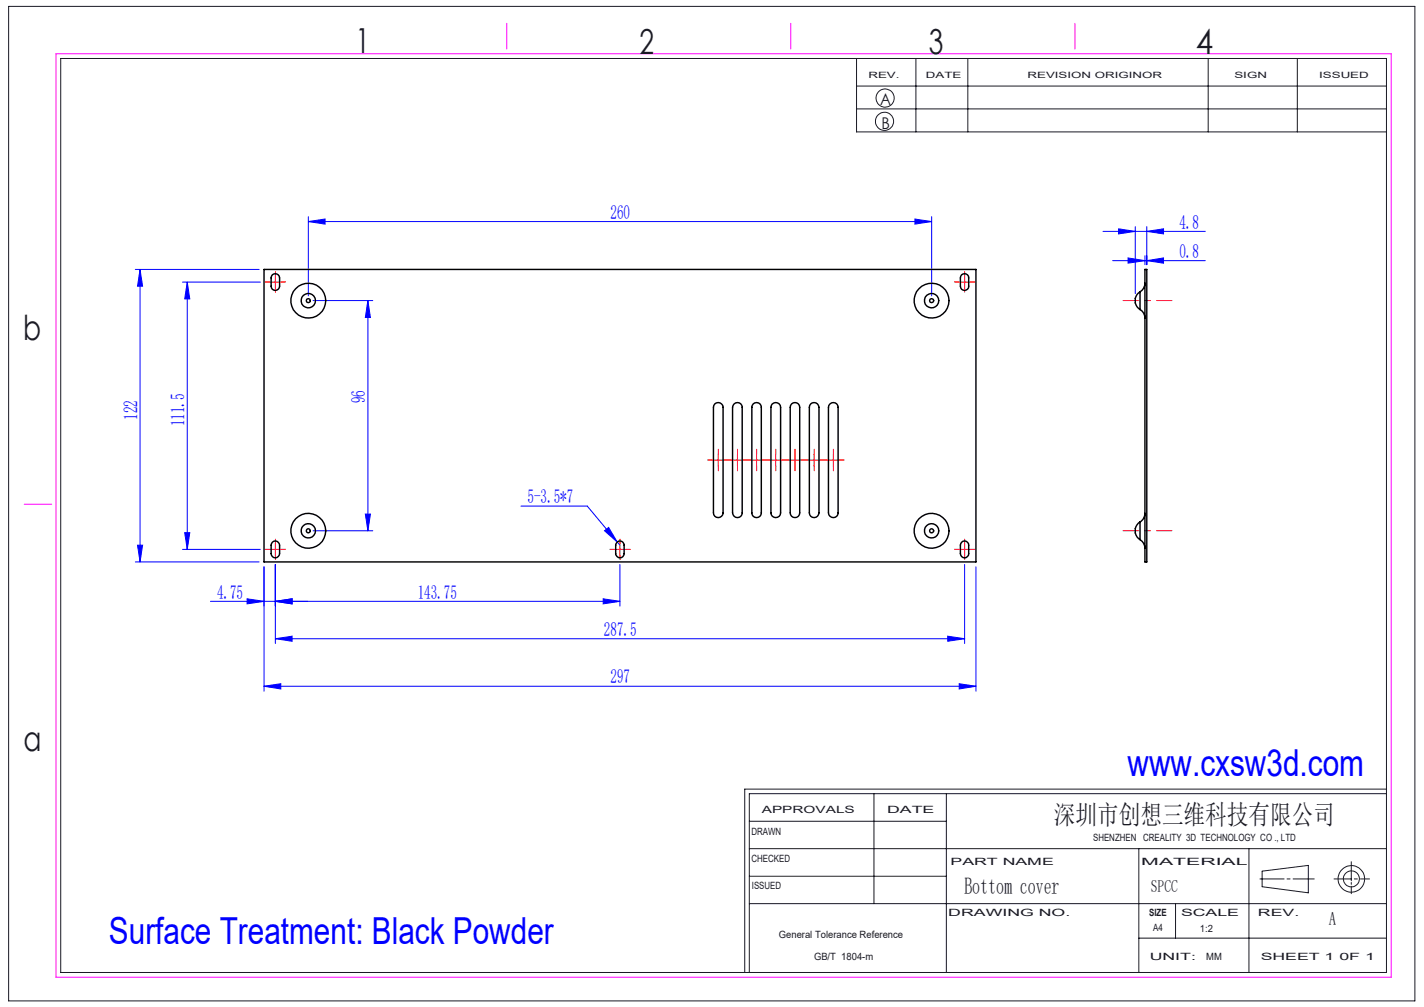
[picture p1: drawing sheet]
<svg xmlns="http://www.w3.org/2000/svg" width="297mm" height="210mm" viewBox="0 0 297 210" stroke-linecap="round" stroke-linejoin="round" font-family="sans-serif">
<g fill="none" stroke="#191924" stroke-width=".21">
<path d="M1.8 1.3h293.3v207.4h-293.3zM12.7 12.2h276.5v190.6h-276.5zM178.6 12.2v15.3h110.6M178.6 17.9h110.6M191 12.2v15.3M201.9 12.2v15.3M252 12.2v15.3M270.6 12.2v15.3M178.6 22.7h110.6M156.3 177h132.9M156.3 171.3h41.1M182.3 165.5v22.9"/>
<path d="M197.4 165.5v37.3M237.5 177v25.8M260.5 177v25.8M281.8 179.7v4M289.2 165.5h-132.9v37.3M289.2 164.6h-133.9v38.2M156.3 188.4h132.9M156.3 182.7h41.1M237.5 195.6h51.7M245.2 188.4v7.2M262.8 183.3h5M263.2 181.7l9.7-1.2v5.7l-9.7-1.3z"/>
<path d="M268.4 183.3h.7M269.7 183.3h4.4M278.2 183.3h3.6M281.8 184v.4M281.8 184.8v1.6M282.5 183.3h.6M283.7 183.3h1.9"/>
<circle cx="184.5" cy="25.3" r="1.9"/>
<circle cx="184.6" cy="20.4" r="1.89"/>
<circle cx="281.9" cy="183.3" r="1.68"/>
<circle cx="281.9" cy="183.3" r="2.77"/>
</g>
<path d="M11.7 11.2h278.5v192.6h-278.5zM105.7 4.9v5.3M164.9 4.9v5.3M224.2 4.9v5.3M5 105.2h5.8" fill="none" stroke="#f0f" stroke-width=".21"/>
<g fill="none" stroke="#00f" stroke-width=".21">
<path d="M28.2 56.2h25.8M29.2 56.2v61M29.2 56.2l.5 3.5h-1zM38.1 58.8h16.2M39.1 58.8v55.8M39.1 58.8l.5 3.5h-1.1zM64.3 46.2l3.5-.5v1zM64.3 45.2v16.5M64.3 46.2h130M190.8 45.7l3.5 .5-3.5 .5zM194.3 45.2v16.5M230 48.3h21.4"/>
<path d="M232.1 54.4h19.3M233.3 47.7l3.5 .6-3.5 .5zM235.3 53.8l3.5 .6-3.5 .5zM236.8 47.3v13.9M238.8 53.3v1.9M239.2 54.4l3.5-.6v1.1zM239.2 48.3l3.5-.6v1.1zM239.2 47.3v7.9M65.3 62.7h12.5M76.7 62.7l.6 3.5h-1.1zM76.7 62.7v48M28.2 117.2h25.8"/>
<path d="M28.7 113.7h1l-.5 3.5zM38.1 114.6h16.2M38.5 111.1h1.1l-.5 3.5zM55.1 118.2v25.9M57.4 117.7v16.5M65.3 110.7h12.5M76.2 107.2h1.1l-.6 3.5zM108.7 105.5h13.8l6.2 7.5M126.1 110.7l.8-.7 1.8 3zM128.7 113l.6 .7M129.3 117.7v8.7M201.2 117.7v16.5"/>
<path d="M203.6 118.2v25.9M43.9 125.4h85.4M51.5 124.9l3.6 .5-3.6 .5zM57.4 125.4l3.5-.5v1zM57.4 133.2l3.5-.5v1zM57.4 133.2h143.8M125.8 124.9l3.5 .5-3.5 .5zM197.7 132.7l3.5 .5-3.5 .5zM55.1 143.1l3.5-.5v1.1zM55.1 143.1h148.5M200.1 142.6l3.5 .5-3.5 .6z"/>
</g>
<g fill="none" stroke="#f00" stroke-width=".21" stroke-dasharray="30.5 1.3 1.3 1.3">
<path d="M56.2 58.8h-.9M57.4 57.6v-.9M58.7 58.8h.9M199.9 58.8h-.8M201.2 57.6v-.9M202.4 58.8h.9M57.4 60.1v.8M201.2 60.1v.8M148.6 95.9h-1M149.8 94.7v-1M149.8 97.2v1M151.1 95.9h1"/>
<path d="M152.6 95.9h-1M153.8 94.7v-1M153.8 97.2v1M155.1 95.9h1M156.6 95.9h-1M157.8 94.7v-1M157.8 97.2v1M159.1 95.9h1M160.6 95.9h-1M161.8 94.7v-1M161.8 97.2v1M163.1 95.9h1"/>
<path d="M164.6 95.9h-1M165.8 94.7v-1M165.8 97.2v1M167.1 95.9h1M168.6 95.9h-1M169.8 94.7v-1M169.8 97.2v1M171.1 95.9h1M172.6 95.9h-1M173.8 94.7v-1M173.8 97.2v1M175.1 95.9h1"/>
<path d="M56.2 114.6h-.9M57.4 113.3v-.9M57.4 115.8v.9M58.7 114.6h.9M128.1 114.6h-.9M129.3 113.3v-.9M129.3 115.8v.9M130.6 114.6h.8M199.9 114.6h-.8M201.2 113.3v-.9M201.2 115.8v.9M202.4 114.6h.9"/>
</g>
<g fill="none" stroke="#f00" stroke-width=".21">
<path d="M56.2 58.8h2.5M57.4 57.6v2.5M199.9 58.8h2.5M201.2 57.6v2.5M148.6 95.9h2.5M149.8 94.7v2.5M152.5 95.9h2.5M153.8 94.7v2.5M156.6 95.9h2.5M157.8 94.7v2.5M160.5 95.9h2.6M161.8 94.7v2.5"/>
<path d="M164.5 95.9h2.5M165.8 94.7v2.5M168.6 95.9h2.5M169.8 94.7v2.5M172.5 95.9h2.5M173.8 94.7v2.5M56.2 114.6h2.5M57.4 113.3v2.5M128.1 114.6h2.5M129.3 113.3v2.5M199.9 114.6h2.5M201.2 113.3v2.5"/>
</g>
<path d="M234.2 62.7h10.2M234.2 110.7h10.2" fill="none" stroke="#f00" stroke-width=".21" stroke-dasharray="30.5 1.3 1.3 1.3" stroke-dashoffset="27.3"/>
<g fill="#00f">
<path d="M126.1 110.7l.8-.7 1.8 3z"/>
<path d="M239.2 54.4l3.5-.6v1.1zM235.3 53.8l3.5 .6-3.5 .5zM239.2 48.3l3.5-.6v1.1zM233.3 47.7l3.5 .6-3.5 .5z"/>
<path d="M64.3 46.2l3.5-.5v1zM190.8 45.7l3.5 .5-3.5 .5z"/>
<path d="M55.1 143.1l3.5-.5v1.1zM200.1 142.6l3.5 .5-3.5 .6z"/>
<path d="M57.4 125.4l3.5-.5v1zM51.5 124.9l3.6 .5-3.6 .5z"/>
<path d="M38.5 111.1h1.1l-.5 3.5zM39.1 58.8l.5 3.5h-1.1z"/>
<path d="M28.7 113.7h1l-.5 3.5zM29.2 56.2l.5 3.5h-1z"/>
<path d="M76.2 107.2h1.1l-.6 3.5zM76.7 62.7l.6 3.5h-1.1z"/>
<path d="M57.4 125.4l3.5-.5v1zM125.8 124.9l3.5 .5-3.5 .5zM57.4 133.2l3.5-.5v1zM197.7 132.7l3.5 .5-3.5 .5z"/>
</g>
<g fill="none" stroke="#000" stroke-width=".3">
<path d="M55.1 56.2h148.5v61h-148.5zM56.8 57.3a.9 .9 0 0 1 1-.2 .9 .9 0 0 1 .5 .9v1.7a.88 .88 0 0 1-.9 .9 .88 .88 0 0 1-.8-.9v-1.7zM200.6 57.3a.87 .87 0 0 1 .9-.2 .87 .87 0 0 1 .5 .9v1.7a.86 .86 0 0 1-.8 .9 .86 .86 0 0 1-.9-.9v-1.7zM238.8 59a2.07 2.07 0 0 1-1 1.8M238.8 56.2h.4v61h-.4zM237.8 64.5a2.07 2.07 0 0 1 1 1.8M237.8 60.8a2.23 2.23 0 0 0 0 3.7M237.8 60.8v3.7M149.1 84.2a1.02 1.02 0 0 1 1.1-.2 1.02 1.02 0 0 1 .6 .9v22.1a1.01 1.01 0 0 1-1 .9 1.01 1.01 0 0 1-1-.9v-22.1zM153.1 84.2a.99 .99 0 0 1 1.1-.2 .99 .99 0 0 1 .6 .9v22.1a1.01 1.01 0 0 1-1 .9 1.01 1.01 0 0 1-1-.9v-22.1zM157.1 84.2a.99 .99 0 0 1 1.1-.2 .99 .99 0 0 1 .6 .9v22.1a.99 .99 0 0 1-1 .9 .99 .99 0 0 1-1-.9v-22.1zM161.1 84.2a1.02 1.02 0 0 1 1.1-.2 1.02 1.02 0 0 1 .6 .9v22.1a1.01 1.01 0 0 1-1 .9 1.01 1.01 0 0 1-1-.9v-22.1z"/>
<path d="M165.1 84.2a.99 .99 0 0 1 1.1-.2 .99 .99 0 0 1 .6 .9v22.1a.99 .99 0 0 1-1 .9 .99 .99 0 0 1-1-.9v-22.1zM169.1 84.2a1.02 1.02 0 0 1 1.1-.2 1.02 1.02 0 0 1 .6 .9v22.1a1.01 1.01 0 0 1-1 .9 1.01 1.01 0 0 1-1-.9v-22.1zM173.1 84.2a.99 .99 0 0 1 1.1-.2 .99 .99 0 0 1 .6 .9v22.1a1.01 1.01 0 0 1-1 .9 1.01 1.01 0 0 1-1-.9v-22.1zM56.8 113.1a.88 .88 0 0 1 1-.2 .88 .88 0 0 1 .5 .8v1.8a.88 .88 0 0 1-.9 .8 .88 .88 0 0 1-.8-.8v-1.8zM128.7 113.1a.85 .85 0 0 1 .9-.2 .85 .85 0 0 1 .6 .8v1.8a.88 .88 0 0 1-.9 .8 .88 .88 0 0 1-.9-.8v-1.8zM200.6 113.1a.85 .85 0 0 1 .9-.2 .85 .85 0 0 1 .5 .8v1.8a.86 .86 0 0 1-.8 .8 .86 .86 0 0 1-.9-.8v-1.8zM237.8 112.5a2.19 2.19 0 0 1 1 1.8M237.8 108.9a2.2 2.2 0 0 0 0 3.6M237.8 108.9v3.6M238.8 107.1a2.19 2.19 0 0 1-1 1.8"/>
<circle cx="64.3" cy="62.7" r=".41"/>
<circle cx="64.3" cy="62.7" r="1.49"/>
<circle cx="64.3" cy="62.7" r="3.6"/>
<circle cx="194.3" cy="62.7" r="1.49"/>
<circle cx="194.3" cy="62.7" r="3.6"/>
<circle cx="194.3" cy="62.7" r=".43"/>
<circle cx="64.3" cy="110.7" r=".41"/>
<circle cx="64.3" cy="110.7" r="1.49"/>
<circle cx="64.3" cy="110.7" r="3.6"/>
<circle cx="194.3" cy="110.7" r="1.49"/>
<circle cx="194.3" cy="110.7" r="3.6"/>
<circle cx="194.3" cy="110.7" r=".42"/>
</g>
<g font-size="7.8" fill="#00f">
<text x="235.2" y="161.8">www.cxsw3d.com</text>
<text x="22.7" y="196.8">Surface Treatment: Black Powder</text>
</g>
<g font-size="7.2" fill="#191924">
<text x="74.1" y="11">1</text>
<text x="133.4" y="11.2">2</text>
<text x="193.7" y="11.3">3</text>
<text x="249.4" y="11.3">4</text>
<text x="4.8" y="70.9">b</text>
<text x="4.9" y="156.5">a</text>
</g>
<text font-size="5.6" fill="#191924" x="219.8" y="171.8">深圳市创想三维科技有限公司</text>
<text font-size="4.9" fill="#191924" x="201.1" y="186.5">Bottom cover</text>
<g font-size="4.1" fill="#00f">
<text x="127.3" y="45.6">260</text>
<text x="246" y="47.7">4.8</text>
<text x="246" y="53.8">0.8</text>
<text x="28.7" y="87.5" transform="rotate(-90 28.7 87.5)">122</text>
<text x="38.5" y="88.9" transform="rotate(-90 38.5 88.9)">111.5</text>
<text x="76.2" y="84.1" transform="rotate(-90 76.2 84.1)">96</text>
<text x="110" y="104.9">5-3.5*7</text>
<text x="45.3" y="124.8">4.75</text>
<text x="87.1" y="124.8">143.75</text>
<text x="126" y="132.6">287.5</text>
<text x="127.3" y="142.5">297</text>
</g>
<text font-size="3.9" fill="#191924" x="277.2" y="193">A</text>
<text font-size="3.5" fill="#191924" x="240" y="186.1">SPCC</text>
<g font-size="3.4" fill="#191924">
<text x="183.6" y="22">A</text>
<text x="183.8" y="27">B</text>
</g>
<g font-size="2.1" fill="#191924">
<text x="158.9" y="169.5">APPROVALS</text>
<text x="185" y="169.5">DATE</text>
<text x="156.7" y="174.2">DRAWN</text>
<text x="156.7" y="179.7">CHECKED</text>
<text x="228" y="175.4">SHENZHEN CREALITY 3D TECHNOLOGY CO ., LTD</text>
<text x="156.8" y="185.4">ISSUED</text>
<text x="198.2" y="180.4">PART NAME</text>
<text x="238" y="180.4">MATERIAL</text>
<text x="197.8" y="191">DRAWING NO.</text>
<text x="239.7" y="191">SIZE</text>
<text x="246.3" y="191">SCALE</text>
<text x="262.4" y="191">REV.</text>
<text x="162.4" y="195.6">General Tolerance Reference</text>
<text x="240.5" y="194.1">A4</text>
<text x="250.3" y="194.3">1:2</text>
<text x="169.8" y="200.2">GB/T 1804-m</text>
<text x="239.8" y="200.2">UNIT:</text>
<text x="251.6" y="200.2">MM</text>
<text x="262.9" y="200.2">SHEET 1 0F 1</text>
</g>
<g font-size="1.8" fill="#191924">
<text x="181.1" y="16.3">REV.</text>
<text x="193.1" y="16.3">DATE</text>
<text x="214.3" y="16.3">REVISION ORIGINOR</text>
<text x="257.5" y="16.3">SIGN</text>
<text x="275.1" y="16.3">ISSUED</text>
</g>
</svg>
